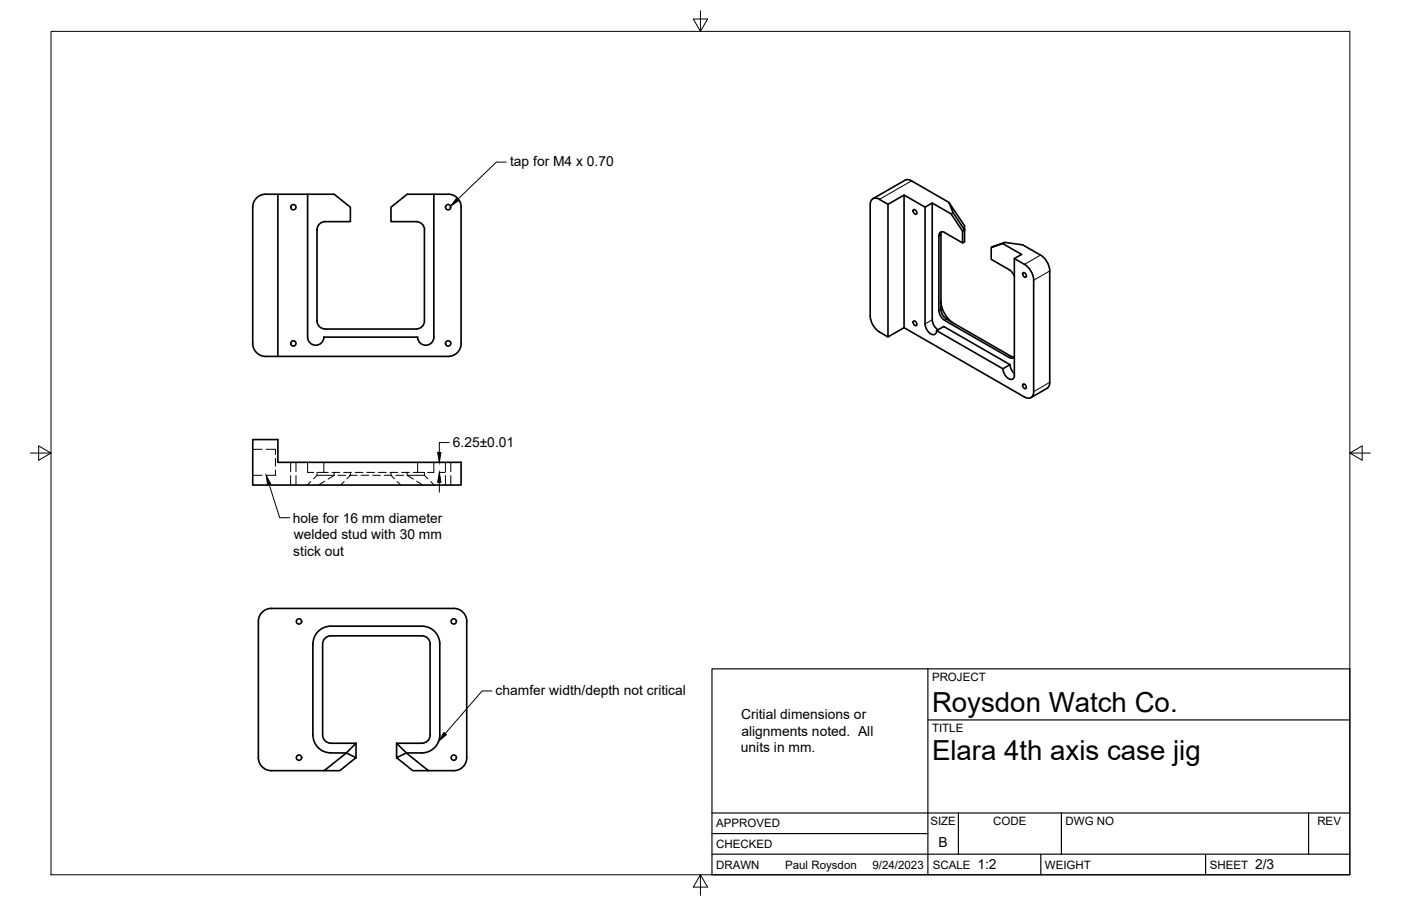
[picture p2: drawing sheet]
<svg xmlns="http://www.w3.org/2000/svg" width="432mm" height="279mm" viewBox="0 0 432 279" stroke-linecap="round" stroke-linejoin="round" font-family="sans-serif">
<!-- layer: Visible -->
<g fill="none" stroke="#000" stroke-width=".51">
<path d="M85.6 59.9v50M94.8 59.9v44.1a2.51 2.51 0 0 0 2.5 2.5 2.51 2.51 0 0 0 2.5-2.5M133.7 59.9v44.1M138.1 59.9h-12.6l-5 4v4.4h7.8a2.51 2.51 0 0 1 2.5 2.6v28.1a2.47 2.47 0 0 1-2.5 2.5h-28.1M138.1 59.9a4 4 0 0 1 4 4M100.2 68.3h7.8v-4.4l-5-4h-17.4a8 8 0 0 0-5.9 .7 4 4 0 0 0-1.8 3.3v42M100.2 68.3a2.51 2.51 0 0 0-2.5 2.6v28a2.51 2.51 0 0 0 2.5 2.6M142.1 63.9v42M269 61.3l10-5.7 .7-.2 1.3 .4 11.5 6.6M273.7 63v40.9l4.9-2.9M278.6 60.2v40.8l37.1 21.4a1.75 1.75 0 0 0 2.1 .2 1.75 1.75 0 0 0 .8-1.8v-34.4a6.2 6.2 0 0 0-2.8-4.9l-3.2-1.8M281.6 64.6a.83 .83 0 0 1 .8 .5 .83 .83 0 0 1-.2 1l-.7-.8z"/>
<path d="M285.1 63.9v36a3.4 3.4 0 0 0 2.7 3.3 1.09 1.09 0 0 0 .9-1.2M287.3 62.6v36l.5 1.8 1.3 1.3M290.2 71.5l-.2 .9v23l.5 1.7 1.3 1.3M293.1 66l-5.8-3.4-2.2 1.3-6.5-3.7-4.9 2.8-2.7-1.5a1.71 1.71 0 0 0-2-.2 1.71 1.71 0 0 0-.8 1.8v34.4a6.3 6.3 0 0 0 2.9 4.9l2.6 1.5M293.8 65.6l-.7 .4 3.6 5.3M296.7 74.9v-3.6l.6-.4-3.5-5.3-1.3-3.2 4.8 7.2v4.9l-.6 .4-5.6-3.2a1.06 1.06 0 0 0-1.2-.1 1.06 1.06 0 0 0-.5 1.1v23l.5 1.8 1.3 1.3 19.8 11.4a1.09 1.09 0 0 0 1.6-.2M305.5 76.3v3.7l5.9 3.4 .9 1 .3 .9M309.1 75.1l5.8 3.4-2.3 1.2v36.1M309.7 74.8l-4.2 1.5 4.2-1.5 5.5 .7 5.5 3.2a6.1 6.1 0 0 1 2.8 4.9M281.6 99a.83 .83 0 0 1 .8 .5 .83 .83 0 0 1-.2 .9l-.7-.7zM290 92.9a8.6 8.6 0 0 0 3.6 6.6M291.8 98.4l19.8 11.5"/>
<path d="M315.3 84.1a.83 .83 0 0 1 .9 .5 .83 .83 0 0 1-.2 .9l-.8-.8zM323.5 83.6v34.8l-.3 .8-.5 .6-4.9 2.8M77.9 105.9a4 4 0 0 0 4 4h56.2M133.7 104a2.51 2.51 0 0 1-2.5 2.5 2.51 2.51 0 0 1-2.5-2.5h-28.9M142.1 105.9a4 4 0 0 1-4 4M288.6 102l2.3-1.3 20.4 11.8-2.2 1.2zM309.1 113.7a3.4 3.4 0 0 0 2.7 3.3 1.09 1.09 0 0 0 .9-1.2M311.3 112.4l.4 1.5 .9 1.3M311.6 109.9l1 .2M315.3 118.4a.83 .83 0 0 1 .9 .5 .83 .83 0 0 1-.2 1l-.8-.8zM77.9 135.6h7.7v7h56.5v7h-64.2zM83.6 187.6h56.3a4 4 0 0 1 4 4l-.1 42.1a4 4 0 0 1-3.9 4h-7.9"/>
<path d="M83.6 187.6a4 4 0 0 0-4 4v42a4 4 0 0 0 4 4.1M96.4 198.6l.1 28.1a5.5 5.5 0 0 0 5.4 5.5M99.4 198.6a2.51 2.51 0 0 1 2.5-2.5h28.1a2.51 2.51 0 0 1 2.6 2.5M99.4 198.6v28.1a2.51 2.51 0 0 0 2.5 2.5h7.8M132.5 198.6l.1 28.1a2.51 2.51 0 0 1-2.5 2.5h-7.9M135.6 198.6a5.5 5.5 0 0 0-5.6-5.5h-28.1a5.5 5.5 0 0 0-5.4 5.5M135.6 198.6v28.1a5.5 5.5 0 0 1-5.5 5.5M83.6 237.7h16.3M99.9 237.7l6.8-5.5 3 1.5-5 4zM109.7 229.2l-3 3h-4.8M109.7 229.2v4.5M122.2 229.2v4.5l3-1.5 6.8 5.5h-4.8l-5-4"/>
<path d="M122.2 229.2l3 3h4.8"/>
<circle cx="90.4" cy="63.9" r=".81"/>
<circle cx="138.1" cy="63.9" r=".81"/>
<circle cx="90.4" cy="105.9" r=".81"/>
<circle cx="138.1" cy="105.9" r=".81"/>
<circle cx="92.1" cy="191.6" r=".81"/>
<circle cx="139.9" cy="191.6" r=".81"/>
<circle cx="92.1" cy="233.6" r=".81"/>
<circle cx="139.9" cy="233.6" r=".81"/>
</g>
<!-- layer: Hidden -->
<g fill="none" stroke="#000" stroke-width=".31">
<path d="M77.9 138.6h2.9M82 138.6h2.9v1.6M77.9 146.6h2.9M84.9 141.4v2.4M84.9 144.9v1.7h-2.9M89.6 142.6v2.9M89.6 146.7v2.9M91.2 142.6v2.9M91.2 146.7v2.9M94.8 142.6v3.1h1.9M95.8 148.5l-1.1 1.1M97.7 146.6h5.2"/>
<path d="M97.7 146.6l-1.1 1.1M97.7 145.7v.9M97.9 145.7h1.9M99.8 142.6v3.1h1.4M100.1 148.4l-1.9 1.2M102.3 145.7h2.4M103 145.7v.9l-1.9 1.2M104.1 146.6h2.4M105.9 145.7h2.4M106.1 148.5l-1.1 1.1M107.7 146.6h2.4M108 145.7v.9l-1.1 1.1"/>
<path d="M109.5 145.7h2.4M111.3 146.6h2.4M113.1 145.7h2.3M114.9 146.6h2.3M116.6 145.7h2.4M118.4 146.6h2.4M120.2 145.7h2.4M120.5 145.7v.9l1.1 1.1M122 146.6h2.4M122.4 148.5l1.1 1.1M123.8 145.7h2.4M125.5 145.7v.9l1.9 1.2"/>
<path d="M125.6 146.6h5.2M128.4 148.4l1.9 1.2M128.7 142.6v3.1h-1.3M128.7 145.7h1.9M130.8 146.6l1.1 1.1M130.8 145.7v.9M132.7 148.5l1.1 1.1M133.7 142.6v3.1h-1.9M137.3 142.6v2.9M137.3 146.7v2.9M138.9 142.6v2.9M138.9 146.7v2.9"/>
</g>
<!-- layer: Visible Narrow -->
<path d="M280.9 55.8l-9.9 5.7M290 72.4l-.6 .3M320.7 78.7l-5 2.8M287.3 98.6l-2.2 1.3M290 95.4l-.6 .3M291.8 98.4l-.7 .4M323.5 83.6l-4.9 2.8M311.6 109.9l-.6 .3M323.5 117.9l-4.9 2.9" fill="none" stroke="#000" stroke-width=".31"/>
<!-- layer: Border -->
<path d="M15.7 9.7h400.3v260.1h-400.3zM215.9 3.3v6.4l-2.2-3.8h4.4l-2.2 3.8M9.4 139.7h6.3l-3.8-2.2v4.4l3.8-2.2M416 139.7l3.8 2.2v-4.4l-3.8 2.2h6.4M215.9 269.8l2.2 3.8h-4.4l2.2-3.8v6.3" fill="none" stroke="#000" stroke-width=".31"/>
<!-- layer: Titleblock -->
<path d="M219.4 206.3h196.6v63.5h-196.6zM286 206.3v63.5M286 222h130M219.4 257.1h66.6M219.4 250.7h196.6M295.4 250.7v12.7M327.1 250.7v12.7M403.3 250.7v12.7M219.4 263.4h196.6M320.8 263.4v6.4M371.6 263.4v6.4" fill="none" stroke="#000" stroke-width=".36"/>
<!-- layer: Leaders -->
<path d="M140.7 61.1l.7 .7-2.5 1.8zM82 146.6l1.5 2.7-1 .3zM136.8 225.9l.8 .7-2.4 2z" fill="#000" stroke="#000" stroke-width=".31"/>
<path d="M156 50h-3l-11.9 11.5M83 149.5l3.2 10.2h3.1M151.6 213.1h-3l-11.4 13.2" fill="none" stroke="#000" stroke-width=".31"/>
<!-- layer: FD_Dimensions -->
<path d="M138.5 136.5h-3.1v3M135.4 148.7v3.1M135.5 145.7h1.7" fill="none" stroke="#000" stroke-width=".31"/>
<path d="M134.9 139.5h1l-.5 3.1zM135.4 145.7l.5 3h-1z" fill="#000" stroke="#000" stroke-width=".31"/>
<g font-size="8.5">
<text x="287.3" y="219.5">Roysdon Watch Co.</text>
<text x="287.3" y="234.5">Elara 4th axis case jig</text>
</g>
<g font-size="4.3">
<text x="157.2" y="51.2">tap for M4 x 0.70</text>
<text x="139.6" y="138">6.25±0.01</text>
<text x="90.3" y="161.2">hole for 16 mm diameter</text>
<text x="90.5" y="166.3">welded stud with 30 mm</text>
<text x="90.4" y="171.4">stick out</text>
<text x="152.7" y="214.2">chamfer width/depth not critical</text>
<text x="228.4" y="221.8">Critial dimensions or</text>
<text x="228.5" y="226.8">alignments noted. All</text>
<text x="228.4" y="231.9">units in mm.</text>
<text x="289.3" y="261.2">B</text>
<text x="301.2" y="268.1">1:2</text>
<text x="386.8" y="268.1">2/3</text>
</g>
<g font-size="3.5">
<text x="287.3" y="210.1">PROJECT</text>
<text x="287.3" y="225.8">TITLE</text>
<text x="220.7" y="255.2">APPROVED</text>
<text x="286.7" y="254.5">SIZE</text>
<text x="306.1" y="254.5">CODE</text>
<text x="328.4" y="254.5">DWG NO</text>
<text x="406" y="254.5">REV</text>
<text x="220.7" y="261.5">CHECKED</text>
<text x="220.7" y="267.9">DRAWN</text>
<text x="242" y="267.9">Paul Roysdon</text>
<text x="268.9" y="267.9">9/24/2023</text>
<text x="287.5" y="267.9">SCALE</text>
<text x="322.1" y="267.9">WEIGHT</text>
<text x="372.9" y="267.9">SHEET</text>
</g>
</svg>
